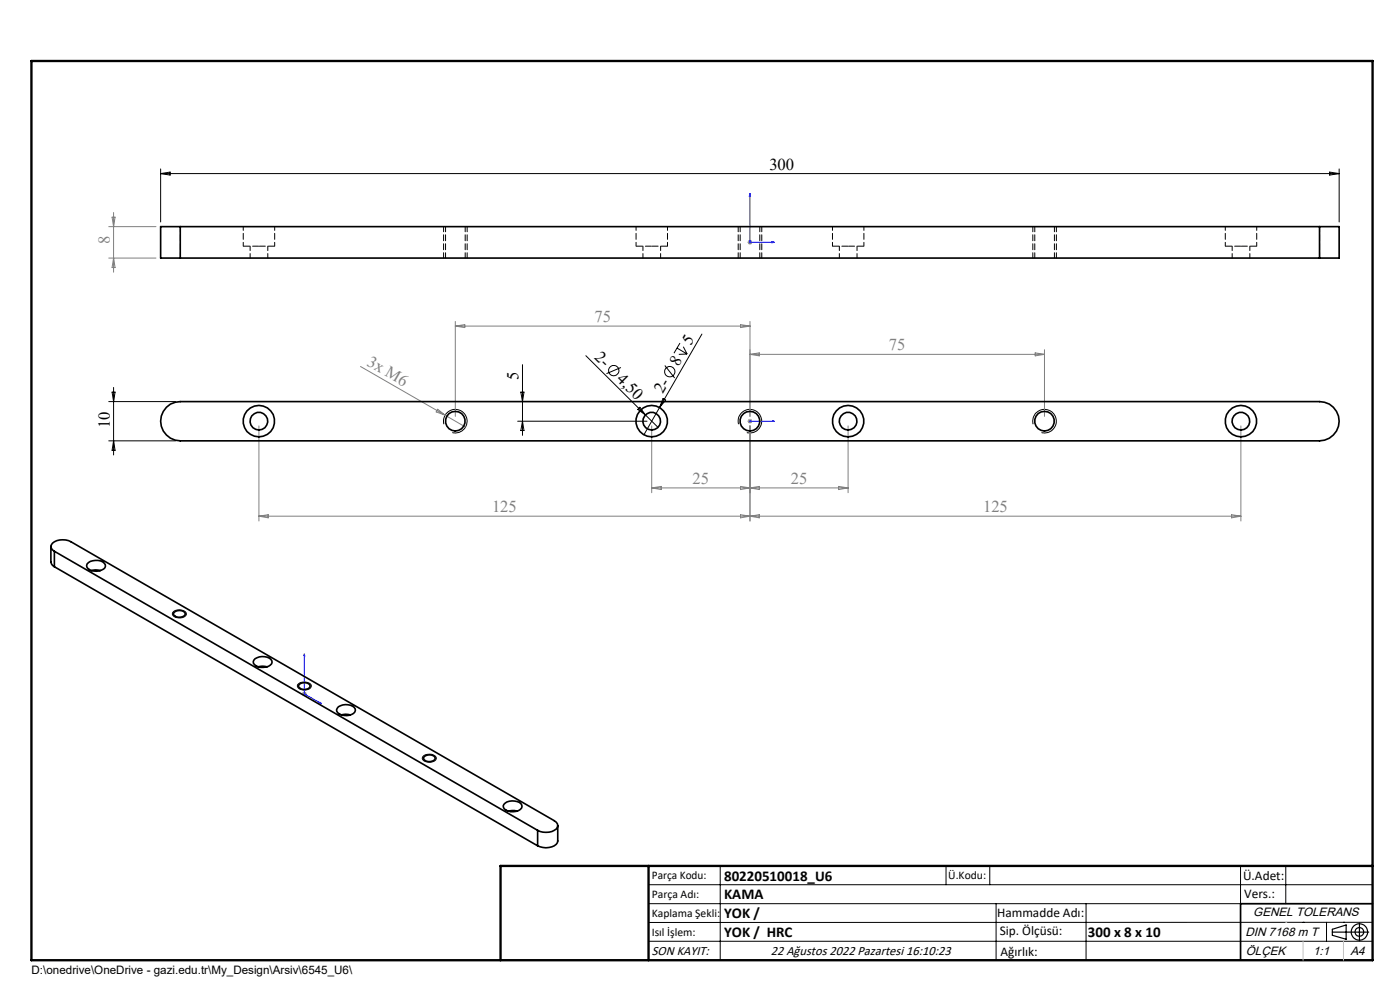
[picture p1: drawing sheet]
<svg xmlns="http://www.w3.org/2000/svg" width="297mm" height="210mm" viewBox="0 0 297 210" stroke-linecap="round" stroke-linejoin="round" font-family="sans-serif">
<g fill="none" stroke="#000" stroke-width=".21">
<path d="M34.1 35.8v11.3M34.1 36.8h250M34.1 36.8l2-.3v.6zM282.1 36.5l2 .3-2 .3zM284.1 35.8v11.3M110.8 77.4v14.9M124.3 75.5l12.6 12.5M131.7 78l-3 1.3M141 77.5l2.1 2.7M143.6 73.8l2.2 1.3M144.3 72.8l-1.3 2.1M145 73.5l.8 1.6"/>
<path d="M145.8 75.1l-1.8 .1M148.9 70.9l-9 15.6M23.1 85.2h14.2M23.1 93.5h14.2M23.8 83.2h.6l-.3 2zM24.1 82.2v14.3M24.1 93.5l.3 2h-.6zM94.2 90a2.5 2.5 0 0 1 2.1-3.2 2.5 2.5 0 0 1 2.8 2.7 2.5 2.5 0 0 1-3.1 2.2M109.8 89.4h27.5M110.5 83.2h.7l-.4 2zM110.8 89.4l.4 1.9h-.7zM135.3 86.8l.4-.4 1.2 1.6z"/>
<path d="M136.9 88l2.7 2.7M139.9 86.5l-3.3 5.7M140.7 84.6l.5 .3-1.3 1.6zM156.7 90a2.5 2.5 0 0 1 2.2-3.2 2.5 2.5 0 0 1 2.7 2.8 2.5 2.5 0 0 1-3.2 2.1M219.2 90a2.49 2.49 0 0 1 2.2-3.1 2.49 2.49 0 0 1 2.7 2.7 2.49 2.49 0 0 1-3.2 2.1M36.8 129.7a2.06 2.06 0 0 1 2.7 .3 1.23 1.23 0 0 1-1.8 1 .99 .99 0 0 1-1.1-1zM63.1 145.3a2 2 0 0 1 2.9 0 1.28 1.28 0 0 1-1.8 1.1 1.03 1.03 0 0 1-1.1-1.1zM89.9 160.3a2.05 2.05 0 0 1 2.6 .3 1.23 1.23 0 0 1-1.7 1.1 .99 .99 0 0 1-1.2-1.1zM137.6 187.7h153.6M137.6 191.7h153.6M137.6 199.7h153.6M152.8 183.7v20"/>
<path d="M200.7 183.7v4M210 183.7v4M211.3 191.7v12M230.4 191.7v12M263.2 183.7v20M272.8 183.7v8M276.4 195.6h.1M281.4 195.6v4.1M285 195.6h.1M291.2 195.6l-153.6 .1"/>
<circle cx="130.2" cy="78.6" r="1.09"/>
<circle cx="142.1" cy="78.8" r="1.09"/>
</g>
<g fill="none" stroke="#000" stroke-width=".25">
<path d="M282.6 197.7h7.8M282.6 197.1l3-.9v3l-3-.8zM288.4 195.8v3.8M106.2 203.7h185"/>
<circle cx="288.4" cy="197.7" r="1.74"/>
<circle cx="288.4" cy="197.7" r=".93"/>
</g>
<path d="M159.1 41.1v10.3h5.2M159.1 41.1l.1 .5h-.2zM163.8 51.3l.5 .1-.5 .1zM159 89.4h.2zM159.1 89.4h.1M159.1 89.4h5.2M164.3 89.4h-.5h.5M64.6 138.7l.1 .5-.2-.1zM64.6 138.7v8.5l3.6 2.1M67.9 149l.3 .3-.3-.1z" fill="none" stroke="#00f" stroke-width=".21"/>
<g fill="none" stroke="#808080" stroke-width=".21">
<path d="M23.1 48.1h10M23.1 54.7h10M23.8 46.1h.6l-.3 2zM24.1 45.1v12.6M24.1 54.7l.3 2.1h-.6zM158.6 51.4h1M158.7 51l.8 .7M159.1 50.9v1M159.5 51l-.8 .7M76.5 77.7l17.9 10.4M96.6 68.2v20.1M96.6 69.2h62.5"/>
<path d="M96.6 69.2l2-.3v.6zM157.1 68.9l2 .3-2 .3zM159.1 68.2v20.1M159.1 75.2l2-.3v.6zM159.1 75.2h62.5M219.6 74.9l2 .3-2 .3zM221.6 74.2v14.1M54.9 90.3v20.2M92.9 86.8l1.5 1.3-1.9-.7zM94.4 88.1l4.3 2.5M138.3 90.3v14.2M158.6 89.4h1"/>
<path d="M158.8 89l.7 .7M159.1 88.9v.9M159.1 90.3v20.2M159.5 89l-.7 .7M179.9 90.3v14.2M263.2 90.3v20.2M54.9 109.5h208.3M54.9 109.5l2-.3v.6zM138.3 103.5h41.6M138.3 103.5l2-.3v.6zM157.1 103.2l2 .3-2 .3zM157.1 109.2l2 .3-2 .3z"/>
<path d="M159.1 109.5l2-.3v.6zM159.1 103.5l2-.3v.6zM177.9 103.2l2 .3-2 .3zM261.3 109.2l1.9 .3-1.9 .3zM64.1 147.2h1M64.2 146.8l.7 .7M64.6 146.7v1M64.9 146.8l-.7 .7"/>
</g>
<path d="M94.1 48.1v6.6M99.1 54.7v-6.6M156.6 48.1v6.6M161.6 54.7v-6.6M219.1 48.1v6.6M224.1 54.7v-6.6" fill="none" stroke="#000" stroke-width=".21" stroke-dasharray="1.3 .6" stroke-dashoffset=".2"/>
<path d="M291.2 191.7h-28v12" fill="none" stroke="#000" stroke-width=".35"/>
<path d="M6.7 12.9h284.5v190.8h-284.5zM137.6 183.7v20M291.2 183.7h-185v20" fill="none" stroke="#000" stroke-width=".5"/>
<path d="M276.4 199.7v4M285 199.7v4" fill="none" stroke="#c0c0c0" stroke-width=".21"/>
<path d="M272.8 195.6h.1" fill="none" stroke="#c0c0c0" stroke-width=".25"/>
<g fill="#00f">
<path d="M67.9 149l.3 .3-.3-.1zM64.6 138.7l.1 .5-.2-.1zM163.8 89.4h.5zM159 89.4h.2z"/>
<path d="M163.8 51.3l.5 .1-.5 .1zM159.1 41.1l.1 .5h-.2z"/>
</g>
<g fill="none" stroke="#000" stroke-width=".35">
<path d="M38.2 48.1h-4.1v6.6h4.1M38.2 48.1v6.6M38.2 48.1h241.7M38.2 54.7h241.7M279.9 48.1h4.2v6.6h-4.2M279.9 48.1v6.6M35.3 86.4l.9-.7 1-.4 1-.1h241.7a4.2 4.2 0 0 1 4.2 4.2 4.2 4.2 0 0 1-4.2 4.1h-241.7a4.2 4.2 0 0 1-3.8-2.6 4.2 4.2 0 0 1 .9-4.5zM10.8 115.9v3.3l.3 .7 .4 .3M11.5 116.9a1.05 1.05 0 0 1-.7-1 1.05 1.05 0 0 1 .7-1 3.9 3.9 0 0 1 3.6 0l102.5 59.2a1.08 1.08 0 0 1 .7 1 1.08 1.08 0 0 1-.7 1 3.9 3.9 0 0 1-3.5 0M11.5 116.9l102.6 59.2M11.5 116.9v3.3M18.5 119.6a2.68 2.68 0 0 1 3.8 .2 .93 .93 0 0 1-.7 1.1 2.63 2.63 0 0 1-3.2-.6z"/>
<path d="M11.5 120.2l102.6 59.2M19.4 121l.8-.1 1.1 .1M36.8 130a1.56 1.56 0 0 1 2.5 .2 1.4 1.4 0 0 1-2.2 .5l-.2-.2zM54.1 139.7a2.69 2.69 0 0 1 3.6 .5 1.45 1.45 0 0 1-1.8 1.4 1.75 1.75 0 0 1-2.2-1.3zM54.8 141.5l.8-.2 1.1 .2M63.5 145.1a1.58 1.58 0 0 1 2.3 .4 1.34 1.34 0 0 1-2.1 .5l-.4-.4zM71.8 149.9a2.69 2.69 0 0 1 3.6 .5 1.45 1.45 0 0 1-1.8 1.4 1.82 1.82 0 0 1-2.2-1.2zM72.5 151.7l.8-.2 1 .2M90.1 160.4a1.58 1.58 0 0 1 2.2 .4 1.38 1.38 0 0 1-2.1 .6l-.3-.5zM106.9 170.6a2.61 2.61 0 0 1 3.8 .2 1.45 1.45 0 0 1-1.8 1.4 1.75 1.75 0 0 1-2.1-1.3zM107.8 172.1l.8-.2 1.1 .2M114.1 176.1v3.3"/>
<path d="M118.3 175.1v3.3a2.22 2.22 0 0 1-2.5 1.4l-1.7-.4"/>
<circle cx="54.9" cy="89.4" r="1.87"/>
<circle cx="54.9" cy="89.3" r="3.3"/>
<circle cx="96.6" cy="89.3" r="2.09"/>
<circle cx="138.2" cy="89.4" r="1.87"/>
<circle cx="138.3" cy="89.3" r="3.3"/>
<circle cx="159.1" cy="89.3" r="2.1"/>
<circle cx="179.9" cy="89.3" r="1.88"/>
<circle cx="179.9" cy="89.3" r="3.3"/>
<circle cx="221.6" cy="89.3" r="2.09"/>
<circle cx="263.2" cy="89.3" r="1.88"/>
<circle cx="263.3" cy="89.3" r="3.3"/>
</g>
<path d="M38.3 48.1v6.6M94.5 48.1v6.6M98.7 54.7v-6.6M157 48.1v6.6M161.2 54.7v-6.6M219.5 48.1v6.6M223.7 54.7v-6.6M279.9 48.1v6.6" fill="none" stroke="#000" stroke-width=".21" stroke-dasharray="1.3 .6" stroke-dashoffset=".2"/>
<path d="M51.6 52.2h3.3M54.9 52.2h3.4M134.9 52.2h3.4M138.3 52.2h3.3M176.6 52.2h3.3M179.9 52.2h3.4M259.9 52.2h3.4M263.3 52.2h3.3" fill="none" stroke="#000" stroke-width=".21" stroke-dasharray="1.3 .6" stroke-dashoffset="-.1"/>
<path d="M51.6 48.1v4.1M58.3 52.2v-4.1M134.9 48.1v4.1M141.6 52.2v-4.1M176.6 48.1v4.1M183.3 52.2v-4.1M259.9 48.1v4.1M266.6 52.2v-4.1" fill="none" stroke="#000" stroke-width=".21" stroke-dasharray="1.3 .6" stroke-dashoffset=".5"/>
<path d="M53.1 52.2v2.5M56.8 54.7v-2.5M136.4 52.2v2.5M140.1 54.7v-2.5M178.1 52.2v2.5M181.8 54.7v-2.5M261.4 52.2v2.5M265.1 54.7v-2.5" fill="none" stroke="#000" stroke-width=".21" stroke-dasharray="1.3 .6" stroke-dashoffset=".3"/>
<g font-size="3.5">
<text x="163.2" y="36">300</text>
<text x="126" y="76" transform="rotate(45 126 76)">2-</text>
<text x="143.9" y="77.9" transform="rotate(-60 143.9 77.9)">8</text>
<text x="146.6" y="73.3" transform="rotate(-60 146.6 73.3)">5</text>
<text x="110" y="80.7" transform="rotate(-90 110 80.7)">5</text>
<text x="130.7" y="80.6" transform="rotate(45 130.7 80.6)">4,50</text>
<text x="140.6" y="83.6" transform="rotate(-60 140.6 83.6)">2-</text>
<text x="23.3" y="90.8" transform="rotate(-90 23.3 90.8)">10</text>
</g>
<g font-size="3.5" fill="#808080">
<text x="23.3" y="51.8" transform="rotate(-90 23.3 51.8)">8</text>
<text x="126.1" y="68.3">75</text>
<text x="77.7" y="77.4" transform="rotate(30 77.7 77.4)">3x M6</text>
<text x="188.6" y="74.3">75</text>
<text x="146.9" y="102.7">25</text>
<text x="167.8" y="102.7">25</text>
<text x="104.4" y="108.7">125</text>
<text x="208.5" y="108.7">125</text>
</g>
<g font-size="3.2">
<text x="153.6" y="190.8">KAMA</text>
<text x="153.6" y="186.8">80220510018_U6</text>
<text x="153.6" y="194.8">YOK /</text>
<text x="153.6" y="198.8">YOK / HRC</text>
<text x="230.8" y="198.7">300 x 8 x 10</text>
</g>
<g font-size="2.8">
<text x="263.7" y="186.7">Ü.Adet:</text>
<text x="263.9" y="190.5">Vers.:</text>
<text x="211.5" y="194.5">Hammadde Adı:</text>
<text x="138.3" y="202.6">SON KAYIT:</text>
<text x="163.6" y="202.6">22 Ağustos 2022 Pazartesi 16:10:23</text>
<text x="212.1" y="198.4">Sip. Ölçüsü:</text>
<text x="212.2" y="202.7">Ağırlık:</text>
</g>
<g font-size="2.6">
<text x="265.9" y="194.4">GENEL TOLERANS</text>
<text x="264.2" y="198.5">DIN 7168 m T</text>
<text x="264.3" y="202.6">ÖLÇEK</text>
<text x="278.5" y="202.6">1:1</text>
<text x="286.5" y="202.6">A4</text>
</g>
<g font-size="2.5">
<text x="138.3" y="186.4">Parça Kodu:</text>
<text x="138.3" y="190.5">Parça Adı:</text>
<text x="201.2" y="186.5">Ü.Kodu:</text>
<text x="138.3" y="194.5">Kaplama Şekli:</text>
<text x="138.3" y="198.6">Isıl İşlem:</text>
<text x="6.7" y="206.7">D:\onedrive\OneDrive - gazi.edu.tr\My_Design\Arsiv\6545_U6\</text>
</g>
</svg>
